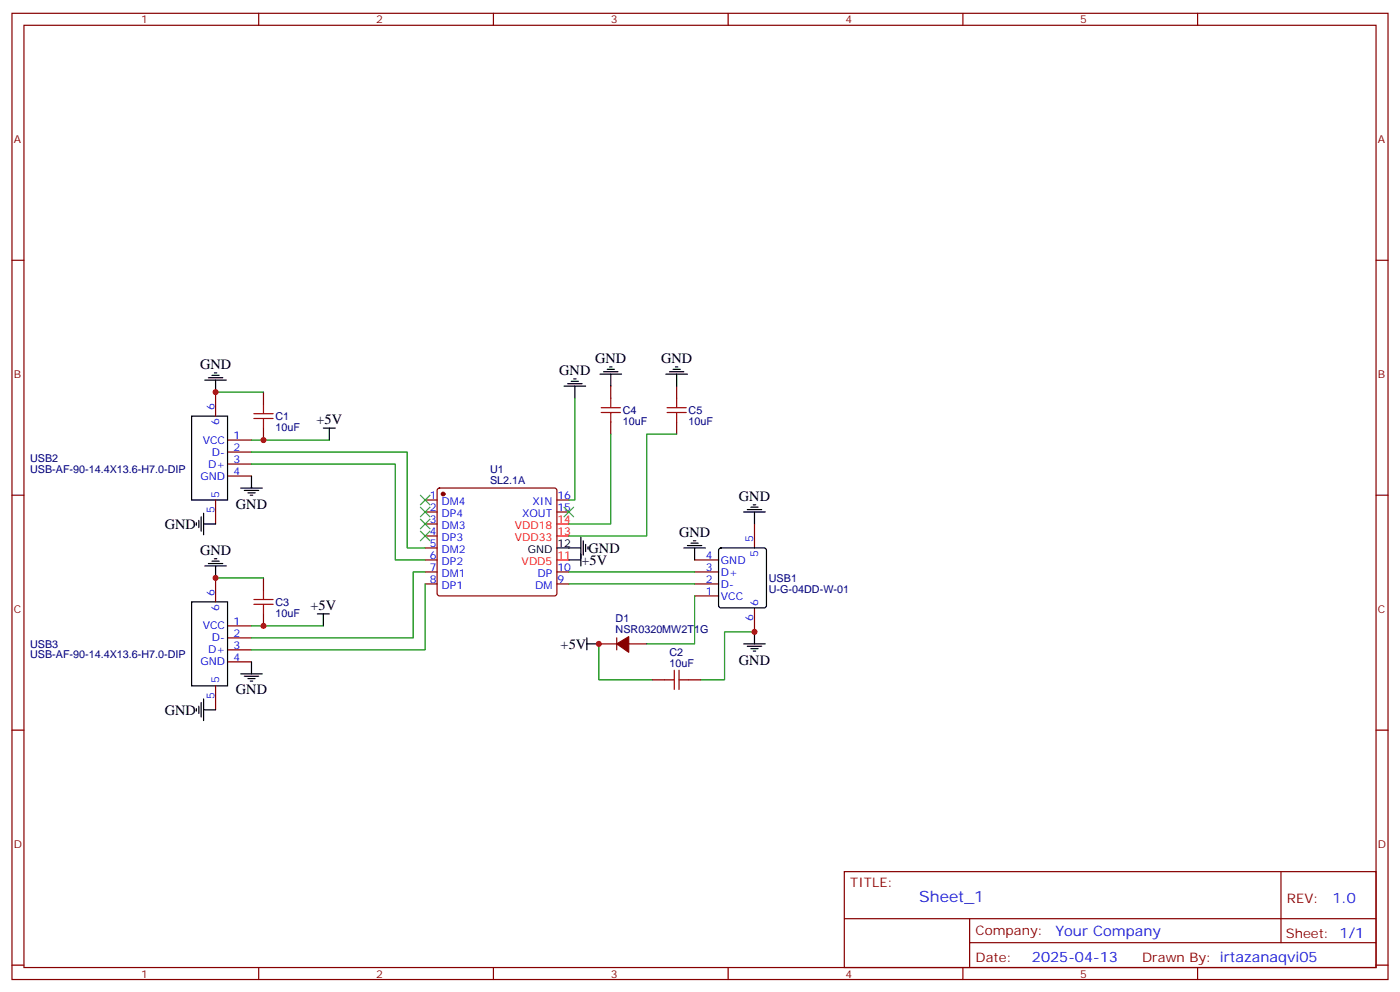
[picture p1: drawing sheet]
<svg xmlns="http://www.w3.org/2000/svg" width="412mm" height="292mm" viewBox="0 0 412 292" stroke-linecap="round" stroke-linejoin="round" font-family="sans-serif">
<g fill="none" stroke="#870000" stroke-width=".35">
<path d="M3.5 3.9h405.4v284.4h-405.4zM7.1 7.4h398.2v277.3h-398.2zM76.2 3.9v3.5M145.3 3.9v3.5M214.5 3.9v3.5M283.6 3.9v3.5M352.8 3.9v3.5M3.5 76.6h3.6M405.3 76.6h3.6M63.5 115.4v7M77.6 115.4v3.5M179.9 113.6v3.6"/>
<path d="M199.3 113.6v3.6M67 129.5h7.1M67 133h7.1M67 136.6h7.1M77.6 126v3.5M179.9 124.2v3.5M199.3 124.2v3.5M3.5 145.7h3.6M63.5 147.1v7.1M67 140.1h7.1M125.2 147.1h3.6M125.2 150.7h3.6"/>
<path d="M125.2 154.2h3.6M125.2 157.7h3.6M129 143.8l.5-.2h33.8l.5 .2 .2 .5v30.4l-.2 .5-.5 .2h-33.8l-.5-.3-.2-.4v-30.4zM164 147.1h3.6M164 150.7h3.6M222.2 154.2v7.1M405.3 145.7h3.6M63.5 170.1v7M77.6 170.1v3.5M125.2 164.8h3.6M125.2 168.3h3.6M125.2 171.8h3.6"/>
<path d="M125.2 161.3h3.6M164 168.3h3.6M164 171.8h3.6M204.6 164.8h7.1M204.6 168.3h7.1M204.6 171.8h7.1M204.6 175.4h7.1M222.2 178.9v7M67 184.2h7.1M67 187.7h7.1M67 191.2h7.1M67 194.8h7.1"/>
<path d="M77.6 180.7v3.5M176.4 189.5h5.3M181.7 187.7v3.5M185.2 189.5h5.3M3.5 214.9h3.6M63.5 201.8v7.1M192.3 200.1h3.5M202.8 200.1h3.6M405.3 214.9h3.6M248.7 256.5h156.6v28.2h-156.6zM377.3 256.5v20.9M248.7 270.4h156.5"/>
<path d="M285.6 277.4h119.6M285.6 270.4v14.1M3.5 284h3.6M76.2 284.7v3.6M145.3 284.7v3.6M214.5 284.7v3.6M283.6 284.7v3.6M352.8 284.7v3.6M405.3 284h3.6"/>
</g>
<g fill="none" stroke="#000" stroke-width=".35">
<path d="M60.3 111.9h6.4M61.4 111.2h4.2M62.4 110.5h2.2M63.1 109.7h.8M63.5 111.9v3.5M166.2 113.6h6.3M167.2 112.9h4.2M168.3 112.2h2.1M169 111.5h.7M169.3 113.6v3.6M176.7 110.1h6.4M177.8 109.4h4.2"/>
<path d="M178.9 108.7h2.1M179.6 108h.7M179.9 110.1v3.5M196.1 110.1h6.4M197.2 109.4h4.2M198.3 108.7h2.1M199 108h.7M199.3 110.1v3.5M56.4 122.4h10.6v24.7h-10.6zM95.2 126h3.6M97 126v3.5M57.9 153.8v.8"/>
<path d="M58.6 153.1v2.2M59.3 152.1v4.2M60 154.2h3.5M60 151v6.4M70.9 143.6h6.4M72 144.3h4.2M73 145h2.1M73.7 145.7h.7M74.1 140.1v3.5M171.1 158.1v8.4M171.8 159.1v4.3M203.6 159.8h2.1"/>
<path d="M204.3 159.1h.7M219.1 150.7h6.3M220.1 150h4.3M221.2 149.3h2.1M221.9 148.6h.7M222.2 150.7v3.5M56.4 177.1h10.6v24.7h-10.6zM60.3 166.5h6.4M61.4 165.8h4.2M62.4 165.1h2.2M63.1 164.4h.8M63.5 166.5v3.6"/>
<path d="M164 161.3h7.1M167.6 164.8h3.5M172.5 160.2v2.1M173.2 160.9v.7M201.4 161.3h6.4M202.5 160.5h4.2M204.6 161.3v3.5M211.9 161.5l.5-.2h12.7l.5 .2 .2 .5v16.2l-.3 .5-.4 .2h-12.7l-.5-.2-.2-.5v-16.2zM70.9 198.3h6.4M72 199h4.2M73 199.7h2.1M74.1 194.8v3.5"/>
<path d="M93.5 180.7h3.5M95.2 180.7v3.5M172.9 189.5h3.5M172.9 187.7v3.5M219.1 189.5h6.3M220.1 190.2h4.3M221.2 190.9h2.1M221.9 191.6h.7M222.2 185.9v3.6M57.9 208.5v.7M58.6 207.8v2.1M59.3 206.8v4.2"/>
<path d="M60 205.7v6.4M60 208.9h3.5M73.7 200.4h.7"/>
</g>
<g fill="#870000" stroke="#870000" stroke-width=".35">
<path d="M181.7 189.5l3.5-2.1v4.5z"/>
<circle cx="130.5" cy="145.4" r=".53"/>
</g>
<path d="M164 157.7h3.6M164 154.2h3.6M164 164.8h3.6" fill="none" stroke="#f00" stroke-width=".35"/>
<g fill="none" stroke="#008700" stroke-width=".35">
<path d="M63.5 115.4h14.1M169.3 117.2v29.9h-1.7M74.1 136.6h42.3v28.2h8.8M74.1 133h45.8v28.3h5.3M74.1 129.5h22.9M179.9 127.7v26.5h-12.3M199.3 127.7h-8.8v30h-22.9M63.5 170.1h14.1M125.2 171.8v19.4h-51.1M125.2 168.3h-3.5v19.4h-47.6M167.6 171.8h37M167.6 168.3h37"/>
<path d="M204.6 175.4v14.1h-14.1M74.1 184.2h21.1M176.4 189.5v10.6h15.9M222.2 185.9h-8.8v14.2h-7"/>
</g>
<g fill="none" stroke="#a10000" stroke-width=".35">
<path d="M77.6 118.9v2.8M177.1 120h5.6M179.9 117.2v2.8M196.5 120h5.6M199.3 117.2v2.8M74.8 123.2h5.6M74.8 121.7h5.6M77.6 123.2v2.8M177.1 121.4h5.6M179.9 121.4v2.8M196.5 121.4h5.6M199.3 121.4v2.8"/>
<path d="M74.8 177.8h5.6M74.8 176.4h5.6M77.6 173.6v2.8M77.6 177.8v2.9M198.6 197.2v5.7M200 197.2v5.7M195.8 200.1h2.8M200 200.1h2.8"/>
</g>
<path d="M123.8 145.7l2.8 2.9M123.8 149.3l2.8 2.8M123.8 152.8l2.8 2.8M123.8 156.3l2.8 2.8M126.6 145.7l-2.8 2.9M126.6 149.3l-2.8 2.8M126.6 152.8l-2.8 2.8M126.6 156.3l-2.8 2.8M166.2 149.3l2.8 2.8M169 149.3l-2.8 2.8" fill="none" stroke="#3c3" stroke-width=".35"/>
<g fill="#c00">
<circle cx="222.3" cy="185.9" r=".88"/>
<circle cx="176.4" cy="189.5" r=".88"/>
<circle cx="77.6" cy="184.2" r=".88"/>
<circle cx="77.6" cy="129.5" r=".88"/>
<circle cx="63.5" cy="115.4" r=".88"/>
<circle cx="63.5" cy="170.1" r=".88"/>
</g>
<text font-size="4.6" fill="#00f" x="270.8" y="265.5">Sheet_1</text>
<g font-size="4.2">
<text x="175.3" y="106.9">GND</text>
<text x="194.7" y="106.9">GND</text>
<text x="58.9" y="108.6">GND</text>
<text x="164.7" y="110.4">GND</text>
<text x="93.2" y="124.9">+5V</text>
<text x="69.5" y="149.7">GND</text>
<text x="217.7" y="147.5">GND</text>
<text x="48.5" y="155.6">GND</text>
<text x="200" y="158.1">GND</text>
<text x="58.9" y="163.3">GND</text>
<text x="171.3" y="166.2">+5V</text>
<text x="173.4" y="162.7">GND</text>
<text x="91.5" y="179.5">+5V</text>
<text x="165.1" y="190.9">+5V</text>
<text x="217.7" y="195.6">GND</text>
<text x="69.5" y="204.4">GND</text>
<text x="48.5" y="210.3">GND</text>
</g>
<g font-size="4.2" fill="#00f">
<text x="392.5" y="265.8">1.0</text>
<text x="310.9" y="275.3">Your Company</text>
<text x="304" y="283.1">2025-04-13</text>
</g>
<g font-size="3.9" fill="#800">
<text x="250.5" y="261.1">TITLE:</text>
<text x="379.1" y="265.8">REV:</text>
<text x="287.4" y="275.3">Company:</text>
<text x="378.7" y="275.9">Sheet: 1/1</text>
<text x="287.4" y="283">Date:</text>
<text x="336.4" y="283.1">Drawn By: irtazanaqvi05</text>
</g>
<g font-size="3.2" fill="#800">
<text x="41.6" y="6.9">1</text>
<text x="110.8" y="6.9">2</text>
<text x="179.9" y="6.9">3</text>
<text x="249.1" y="6.9">4</text>
<text x="318.2" y="6.9">5</text>
<text x="4.1" y="42">A</text>
<text x="405.9" y="42">A</text>
<text x="4.1" y="111.2">B</text>
<text x="405.9" y="111.2">B</text>
<text x="4.1" y="180.3">C</text>
<text x="405.9" y="180.3">C</text>
<text x="4.1" y="249.4">D</text>
<text x="405.9" y="249.4">D</text>
<text x="41.6" y="287.7">1</text>
<text x="110.8" y="287.7">2</text>
<text x="179.9" y="287.7">3</text>
<text x="249.1" y="287.7">4</text>
<text x="318.2" y="287.7">5</text>
</g>
<g font-size="3.2" fill="#00f">
<text x="63.1" y="120.7" transform="rotate(-90 63.1 120.7)">6</text>
<text x="64.6" y="125.2" transform="rotate(-90 64.6 125.2)">6</text>
<text x="59.7" y="130.6">VCC</text>
<text x="68.8" y="129.2">1</text>
<text x="61.3" y="137.6">D+</text>
<text x="62.4" y="134.1">D-</text>
<text x="68.8" y="132.7">2</text>
<text x="68.8" y="136.2">3</text>
<text x="59" y="141.1">GND</text>
<text x="68.8" y="139.7">4</text>
<text x="64.6" y="146.4" transform="rotate(-90 64.6 146.4)">5</text>
<text x="126.6" y="146.8">1</text>
<text x="130.1" y="148.6">DM4</text>
<text x="156.9" y="148.6">XIN</text>
<text x="164.2" y="146.8">16</text>
<text x="63.1" y="150.9" transform="rotate(-90 63.1 150.9)">5</text>
<text x="126.6" y="150.3">2</text>
<text x="126.6" y="153.8">3</text>
<text x="130.1" y="152.1">DP4</text>
<text x="130.1" y="155.6">DM3</text>
<text x="153.8" y="152.1">XOUT</text>
<text x="164.2" y="150.3">15</text>
<text x="126.6" y="157.4">4</text>
<text x="126.6" y="160.9">5</text>
<text x="130.1" y="159.1">DP3</text>
<text x="221.9" y="159.5" transform="rotate(-90 221.9 159.5)">5</text>
<text x="126.6" y="164.4">6</text>
<text x="126.6" y="168">7</text>
<text x="130.1" y="162.7">DM2</text>
<text x="130.1" y="166.2">DP2</text>
<text x="164.2" y="168">10</text>
<text x="207.9" y="164.4">4</text>
<text x="207.9" y="168">3</text>
<text x="212.4" y="165.8">GND</text>
<text x="223.3" y="164" transform="rotate(-90 223.3 164)">5</text>
<text x="126.6" y="171.5">8</text>
<text x="130.1" y="169.7">DM1</text>
<text x="130.1" y="173.2">DP1</text>
<text x="157.6" y="173.2">DM</text>
<text x="158.4" y="169.7">DP</text>
<text x="164.2" y="171.5">9</text>
<text x="207.9" y="171.5">2</text>
<text x="212.4" y="169.4">D+</text>
<text x="212.4" y="172.9">D-</text>
<text x="63.1" y="175.4" transform="rotate(-90 63.1 175.4)">6</text>
<text x="64.6" y="179.8" transform="rotate(-90 64.6 179.8)">6</text>
<text x="207.9" y="175">1</text>
<text x="212.4" y="176.4">VCC</text>
<text x="223.3" y="178.2" transform="rotate(-90 223.3 178.2)">6</text>
<text x="59.7" y="185.2">VCC</text>
<text x="68.8" y="183.8">1</text>
<text x="221.9" y="182.7" transform="rotate(-90 221.9 182.7)">6</text>
<text x="62.4" y="188.8">D-</text>
<text x="68.8" y="187.4">2</text>
<text x="68.8" y="190.9">3</text>
<text x="59" y="195.8">GND</text>
<text x="61.3" y="192.3">D+</text>
<text x="68.8" y="194.4">4</text>
<text x="64.6" y="201.1" transform="rotate(-90 64.6 201.1)">5</text>
<text x="63.1" y="205.6" transform="rotate(-90 63.1 205.6)">5</text>
</g>
<g font-size="3.2" fill="#000080">
<text x="81.1" y="123.6">C1</text>
<text x="183.4" y="125">10uF</text>
<text x="183.4" y="121.8">C4</text>
<text x="202.8" y="125">10uF</text>
<text x="202.8" y="121.8">C5</text>
<text x="81.1" y="126.7">10uF</text>
<text x="8.9" y="135.9">USB2</text>
<text x="8.9" y="139.1">USB-AF-90-14.4X13.6-H7.0-DIP</text>
<text x="144.4" y="142.4">SL2.1A</text>
<text x="144.4" y="139.1">U1</text>
<text x="226.5" y="171.2">USB1</text>
<text x="81.1" y="178.2">C3</text>
<text x="226.5" y="174.4">U-G-04DD-W-01</text>
<text x="81.1" y="181.4">10uF</text>
<text x="181.3" y="183.1">D1</text>
<text x="8.9" y="190.6">USB3</text>
<text x="181.3" y="186.3">NSR0320MW2T1G</text>
<text x="8.9" y="193.8">USB-AF-90-14.4X13.6-H7.0-DIP</text>
<text x="197.2" y="196.2">10uF</text>
<text x="197.2" y="193">C2</text>
</g>
<g font-size="3.2" fill="#f00">
<text x="151.6" y="155.6">VDD18</text>
<text x="164.2" y="153.8">14</text>
<text x="151.6" y="159.1">VDD33</text>
<text x="164.2" y="157.4">13</text>
<text x="153.7" y="166.2">VDD5</text>
<text x="164.2" y="164.4">11</text>
</g>
<g font-size="3.2">
<text x="164.2" y="160.9">12</text>
<text x="155.5" y="162.7">GND</text>
</g>
</svg>
